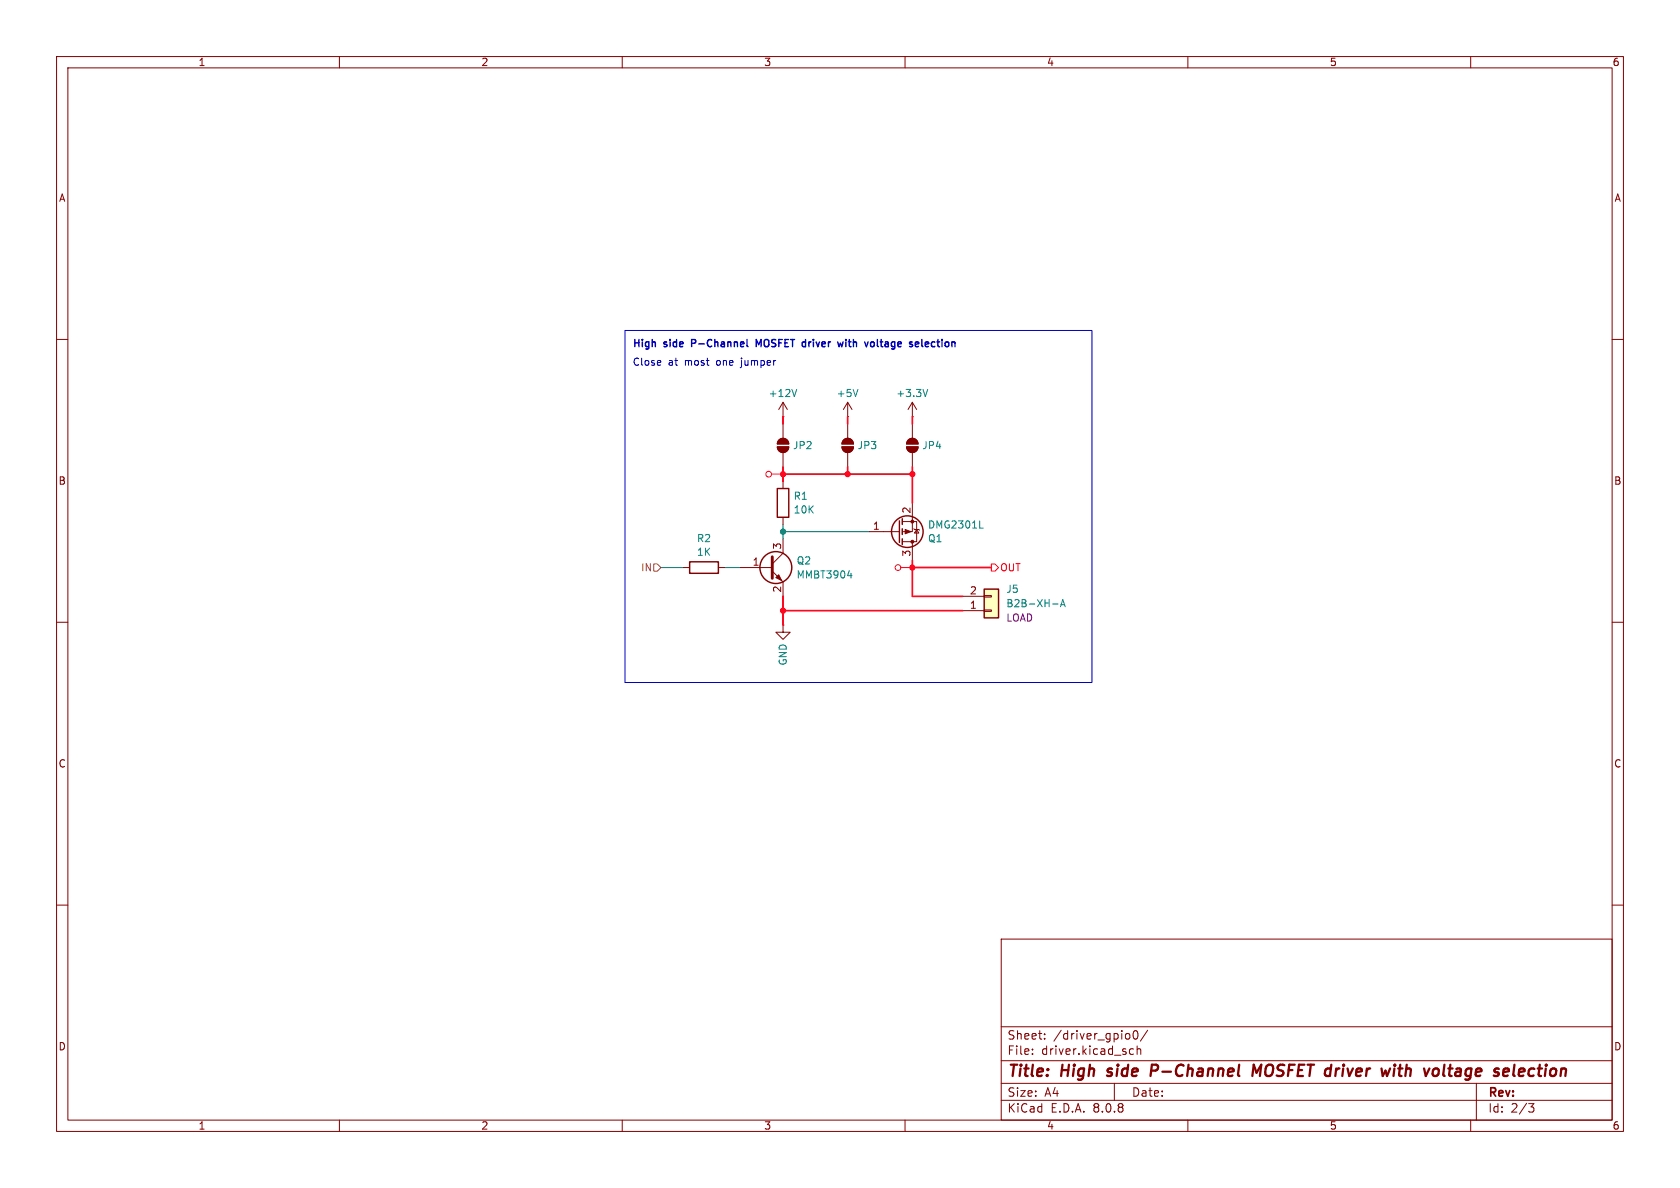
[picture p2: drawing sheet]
<svg xmlns="http://www.w3.org/2000/svg" width="297mm" height="210mm" viewBox="0 0 297 210" stroke-linecap="round" stroke-linejoin="round" font-family="sans-serif">
<g fill="none" stroke="#840000" stroke-width=".18">
<path d="M10 10h277v190h-277zM12 12h273v186h-273zM60 10v2M110 10v2M160 10v2M210 10v2M260 10v2M10 60h2M137.4 79h2a1.02 1.02 0 0 1-1 1 1.02 1.02 0 0 1-1-1zM137.7 77.8a1.02 1.02 0 0 1 1.1-.2 1.02 1.02 0 0 1 .6 .9h-2zM138.4 73.7h.1M138.4 71.1v2.6"/>
<path d="M138.4 74.9v2.6M138.4 71.1l-.7 1.3M138.4 71.1l.8 1.3M148.8 79h2.1a1.02 1.02 0 0 1-1 1 1.02 1.02 0 0 1-1.1-1zM149.1 77.8a1.02 1.02 0 0 1 1.1-.2 1.02 1.02 0 0 1 .7 .9h-2.1zM149.9 73.7h.1M149.9 71.1l-.8 1.3M149.9 71.1v2.6M149.9 74.9v2.6M149.9 71.1l.7 1.3M160.3 79h2a1.02 1.02 0 0 1-1 1 1.02 1.02 0 0 1-1-1zM160.6 77.8a1.02 1.02 0 0 1 1.1-.2 1.02 1.02 0 0 1 .6 .9h-2z"/>
<path d="M161.3 74.9v2.6M285 60h2M138.4 95.3v2.5l-1.9 1.9M138.4 80v2.6M138.4 85.1v1.3M138.4 91.4v1.3M149.9 80v2.6M161.3 80v2.6M10 110h2M120.6 100.3h1.3M127 100.3h1.3M130.8 100.3h5.7"/>
<path d="M136.5 101l1.9 1.9v2.5M138.4 110.5v1.3h1.3l-1.3 1.2-1.2-1.2h1.2M138.4 110.5h.1M285 110h2M10 160h2M177 166h108v32h-108zM285 160h2M60 198v2M110 198v2M160 198v2M177 194.5h108M177 191.5h108"/>
<path d="M177 187.5h108M177 181.5h108M182.5 186.3v.1M182.5 185.5v.1M184.7 183.6v.1M184.7 182.8v.1M197 191.5v3M199.6 182.8l.1 .2v.4l-.1 .2M199.7 186.3l.3 .1 .4-.1M200.4 185.5l-.4-.1-.3 .1M200.5 182.3l.2-.1a.81 .81 0 0 1 .6 .6 .81 .81 0 0 1-.3 .8l-.2 .1a.81 .81 0 0 1-.3-1.4zM201 185.5l.2-.1 .4 .1 .1 .9"/>
<path d="M201 184.9v1.5M202.9 182.1l-1.3 2M210 198v2M260 198v2M261 191.5v6.5M270.2 195.1h1l-.5 .6 .4 .1 .1 .5-.3 .3h-.4"/>
</g>
<g fill="none" stroke="#840000" stroke-width=".4">
<path d="M195.7 190.1l.2 .1M195.9 189l-.1 .3 .1 .1M204.4 188.2h-.8l-.2 2M204.5 189.2l-1 .1M221.4 190.2l.2-2 .5 1.4 .9-1.4-.3 2M246.6 188.2l-.1 .1 .1 .1M246.6 188.2l.1 .1-.1 .1M246.6 188.2v.2M247.2 188.9h.7M247.6 188.2l-.3 1.7 .1 .2 .4 .1M255.4 188.2l-.3 1.7 .3 .3M267.7 188.2l-.2 1.7 .3 .3"/>
<path d="M269.3 188.9l-.6 .1-.2 .9 .2 .3h.4M269.5 189.4l-1 .1"/>
</g>
<g fill="none" stroke="#840000" stroke-width=".25">
<path d="M121.9 99.3h5.1v2h-5.1zM137.4 86.4h2v5h-2z"/>
<circle cx="137.2" cy="100.3" r="2.82"/>
</g>
<path d="M136.5 98.4v3.8" fill="none" stroke="#840000" stroke-width=".51"/>
<g fill="#840000" stroke="#840000" stroke-width=".18">
<path d="M137.2 102.1l.5-.5 .5 1z"/>
<path d="M137.7 77.8a1.02 1.02 0 0 1 1.1-.2 1.02 1.02 0 0 1 .6 .9h-2z"/>
<path d="M137.4 79h2a1.02 1.02 0 0 1-1 1 1.02 1.02 0 0 1-1-1z"/>
<path d="M149.1 77.8a1.02 1.02 0 0 1 1.1-.2 1.02 1.02 0 0 1 .7 .9h-2.1z"/>
<path d="M148.8 79h2.1a1.02 1.02 0 0 1-1 1 1.02 1.02 0 0 1-1.1-1z"/>
<path d="M160.6 77.8a1.02 1.02 0 0 1 1.1-.2 1.02 1.02 0 0 1 .6 .9h-2z"/>
<path d="M160.3 79h2a1.02 1.02 0 0 1-1 1 1.02 1.02 0 0 1-1-1z"/>
</g>
<path d="M140.8 68.8l-.4 1.3M151.7 68.8l-.4 1.3M149.8 101.8h.8M150.4 101.3v.9" fill="none" stroke="#008484" stroke-width=".18"/>
<path d="M174 104.1h2.5v5.1h-2.5z" fill="#ffffc2"/>
<g fill="none" stroke="#840000" stroke-width=".18">
<path d="M161.3 73.7h.1M161.3 71.1l-.8 1.3M161.3 71.1v2.6M161.3 71.1l.8 1.3M153.7 94h5.3M159.5 92.2h2.6v3.6h-2.6M161.3 88.9v5.1h-1.8M161.3 95.8v3.3M161.5 93.5l.2 .1h.7l.2 .1M162.1 93.6l.3 .6h-.7zM170.2 108h3.8M170.2 105.4h3.8"/>
<path d="M174 105.3h1.3v.2h-1.3zM174 107.8h1.3v.3h-1.3z"/>
</g>
<g fill="none" stroke="#840000" stroke-width=".25">
<path d="M159 92.1v3.8M159.5 91.7v1M159.5 93.5v1M159.5 95.3v1M174 104.1h2.5v5.1h-2.5z"/>
<circle cx="160.4" cy="94" r="2.79"/>
</g>
<path d="M164 68.8l-.4 1.3M173.2 93.3h.6M186.1 106.8h.9M187.5 107.3l.4-1.3 .4 1.3M187.6 106.9h.6" fill="none" stroke="#008484" stroke-width=".18"/>
<g fill="#840000" stroke="#840000" stroke-width=".18">
<path d="M160 93.6l1 .4-1 .4z"/>
<circle cx="161.3" cy="92.2" r=".25"/>
<circle cx="161.3" cy="95.8" r=".25"/>
</g>
<g fill="none" stroke="#ff031a" stroke-width=".18">
<path d="M136.4 83.8h2M175.3 99.7h.6l.6 .6-.6 .7h-.6zM159.3 100.3h2"/>
<circle cx="135.9" cy="83.8" r=".51"/>
<circle cx="158.8" cy="100.3" r=".51"/>
</g>
<path d="M115.6 99.7h.6l.6 .6-.6 .7h-.6z" fill="none" stroke="#848400" stroke-width=".18"/>
<path d="M122.3 60.7h.5M122.8 60h-.5v1.3M132.1 60v1.1l.1 .2M134.5 60l-.4 .9-.4-.9v1.3M149.1 60.4l-.3 .9M149.5 60v.1M149.5 60.4v.9M154.3 60.4l.3 .3v.3l-.3 .3M162.2 60.4l.2 .3-.6 .2M162.4 61.2l-.2 .1M163 60v1.1l.1 .2" fill="none" stroke="#0000c2" stroke-width=".25"/>
<path d="M110.5 58.4h82.5v62.3h-82.5zM130.8 65h.1" fill="none" stroke="#0000c2" stroke-width=".18"/>
<path d="M138.4 73.7v1.2M149.9 73.7v1.2M161.3 73.7v1.2M138.4 83.8h22.9M138.4 82.6v2.5M149.9 82.6v1.2M161.3 82.6v6.3M161.3 99.1v6.3h8.9M138.4 105.4v5.1M138.4 108h31.8M161.3 100.3h14" fill="none" stroke="#ff031a" stroke-width=".3"/>
<path d="M138.4 94h15.3M138.4 92.7v2.6M116.8 100.3h3.8M128.3 100.3h2.5" fill="none" stroke="#008400" stroke-width=".18"/>
<g fill="#ff031a" stroke="#ff031a" stroke-width=".18">
<circle cx="138.4" cy="108" r=".46"/>
<circle cx="161.3" cy="100.3" r=".46"/>
<circle cx="149.9" cy="83.8" r=".46"/>
<circle cx="161.3" cy="83.8" r=".46"/>
<circle cx="138.4" cy="83.8" r=".46"/>
</g>
<circle cx="138.4" cy="94" r=".46" fill="#008400" stroke="#008400" stroke-width=".18"/>
<g font-size="2.8" fill="#840000">
<text x="178" y="190.9">Title:</text>
<text x="187.7" y="190.9">High</text>
<text x="196.6" y="190.9">side</text>
<text x="205.1" y="190.9">P-Channel</text>
<text x="223.9" y="190.9">MOSFET driver</text>
<text x="248.3" y="190.9">with</text>
<text x="256.6" y="190.9">voltage</text>
<text x="269.8" y="190.9">selection</text>
</g>
<g font-size="2.1" fill="#840000">
<text x="178" y="184">Sheet:</text>
<text x="186.2" y="184">/driver_gpio0/</text>
<text x="178" y="186.7">File:</text>
<text x="184.1" y="186.7">driver.kicad_sch</text>
<text x="178" y="196.9">KiCad</text>
<text x="178" y="194.1">Size:</text>
<text x="184.7" y="194.1">A4</text>
<text x="185.7" y="196.9">E.D.A.</text>
<text x="193.3" y="196.9">8.0.8</text>
<text x="200" y="194.1">Date:</text>
<text x="263" y="194.3">Rev:</text>
<text x="263" y="196.9">Id:</text>
<text x="267.1" y="196.9">2/3</text>
</g>
<g font-size="1.8" fill="#840000">
<text x="35" y="11.9">1</text>
<text x="85" y="11.9">2</text>
<text x="135" y="11.9">3</text>
<text x="185" y="11.9">4</text>
<text x="235" y="11.9">5</text>
<text x="285" y="11.9">6</text>
<text x="10.3" y="35.9">A</text>
<text x="285.3" y="35.9">A</text>
<text x="10.3" y="85.9">B</text>
<text x="285.3" y="85.9">B</text>
<text x="154.2" y="93.7">1</text>
<text x="161" y="90.9" transform="rotate(-90 161 90.9)">2</text>
<text x="133" y="100.1">1</text>
<text x="138.2" y="97.2" transform="rotate(-90 138.2 97.2)">3</text>
<text x="161" y="98.5" transform="rotate(-90 161 98.5)">3</text>
<text x="138.2" y="104.8" transform="rotate(-90 138.2 104.8)">2</text>
<text x="171.4" y="107.7">1</text>
<text x="171.4" y="105.2">2</text>
<text x="10.3" y="135.9">C</text>
<text x="285.3" y="135.9">C</text>
<text x="10.3" y="185.9">D</text>
<text x="285.3" y="185.9">D</text>
<text x="35" y="199.9">1</text>
<text x="85" y="199.9">2</text>
<text x="135" y="199.9">3</text>
<text x="185" y="199.9">4</text>
<text x="235" y="199.9">5</text>
<text x="285" y="199.9">6</text>
</g>
<g font-size="1.8" fill="#0000c2">
<text x="111.8" y="61.7">High</text>
<text x="111.8" y="65">Close</text>
<text x="117.5" y="61.7">side</text>
<text x="118.1" y="65">at</text>
<text x="121.2" y="65">most</text>
<text x="122.8" y="61.7">P-Channel</text>
<text x="126.9" y="65">one</text>
<text x="131.5" y="65">jumper</text>
<text x="134.8" y="61.7">MOSFET</text>
<text x="143.4" y="61.7">driver</text>
<text x="150.3" y="61.7">with</text>
<text x="155.6" y="61.7">voltage</text>
<text x="163.9" y="61.7">selection</text>
</g>
<g font-size="1.8" fill="#008484">
<text x="135.8" y="70.4">+12V</text>
<text x="147.8" y="70.4">+5V</text>
<text x="158.3" y="70.4">+3.3V</text>
<text x="140.1" y="79.6">JP2</text>
<text x="151.5" y="79.6">JP3</text>
<text x="163" y="79.6">JP4</text>
<text x="140.2" y="88.6">R1</text>
<text x="140.2" y="91">10K</text>
<text x="164" y="93.6">DMG2301L</text>
<text x="123.1" y="96">R2</text>
<text x="123.1" y="98.5">1K</text>
<text x="140.8" y="100">Q2</text>
<text x="164" y="96.1">Q1</text>
<text x="140.7" y="102.5">MMBT3904</text>
<text x="177.8" y="105">J5</text>
<text x="177.8" y="107.5">B2B-XH-A</text>
<text x="139.3" y="117.7" transform="rotate(-90 139.3 117.7)">GND</text>
</g>
<text font-size="1.8" fill="#848400" x="113.2" y="101.2">IN</text>
<text font-size="1.8" fill="#ff031a" x="176.7" y="101.2">OUT</text>
<text font-size="1.8" fill="#840084" x="177.8" y="110.1">LOAD</text>
</svg>
